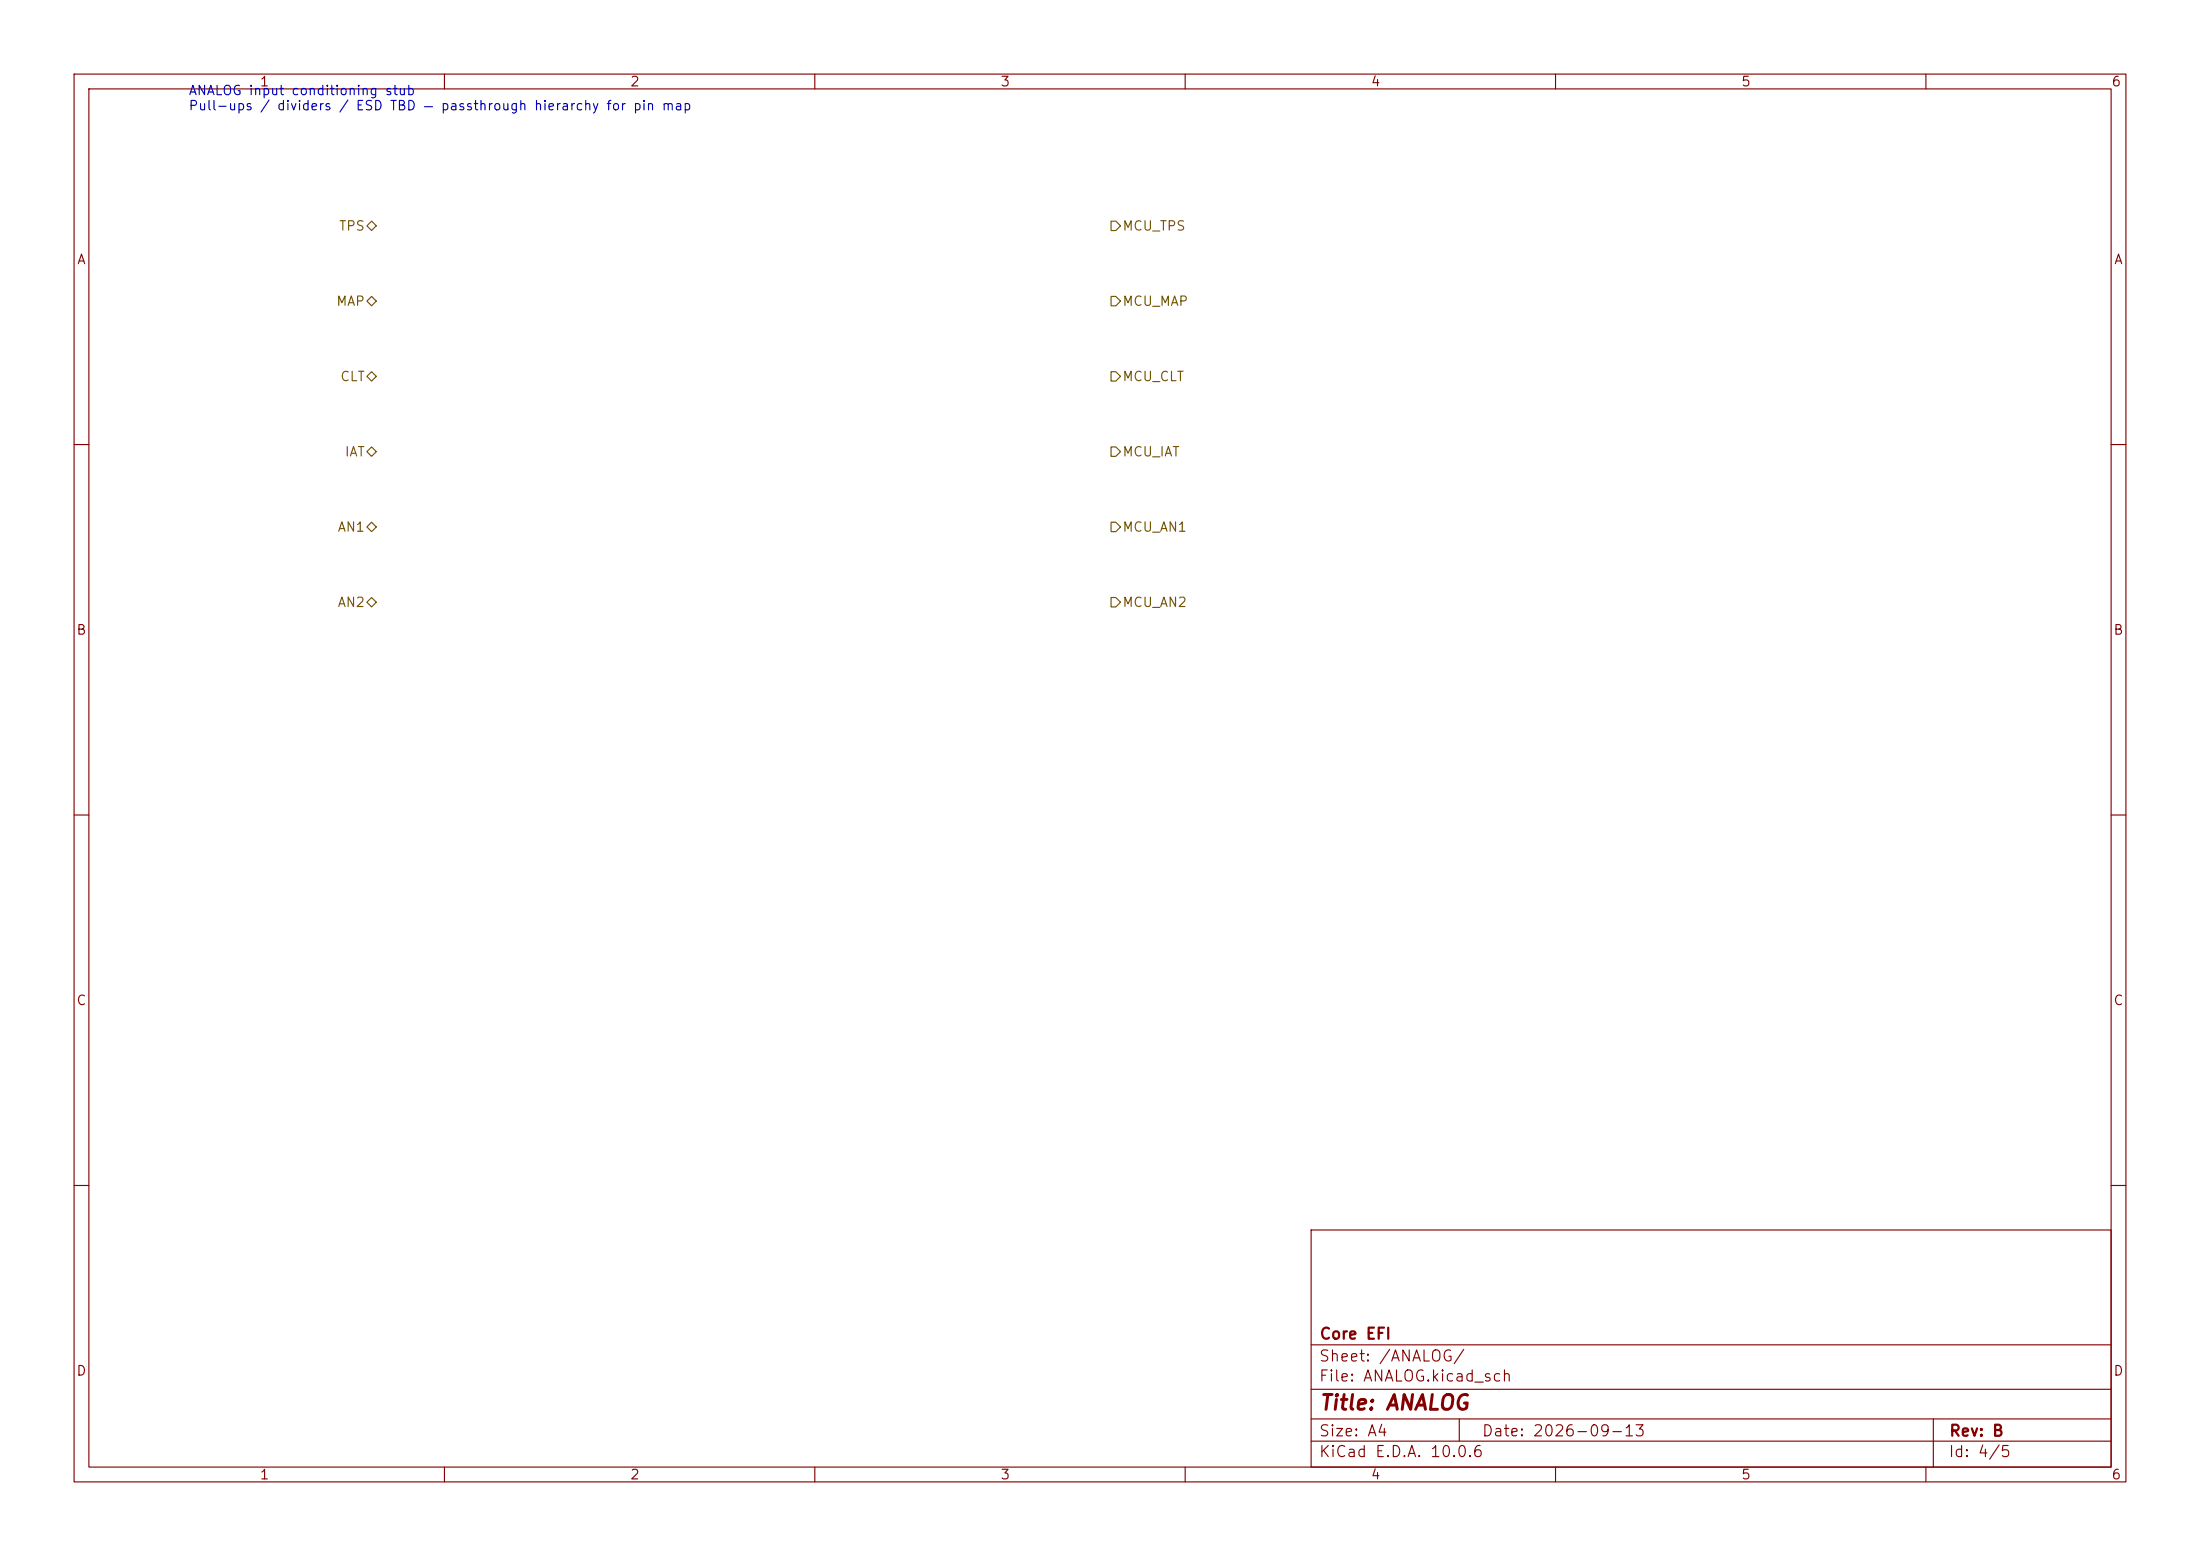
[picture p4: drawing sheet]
<svg xmlns="http://www.w3.org/2000/svg" width="297mm" height="210mm" viewBox="0 0 297 210" stroke-linecap="round" stroke-linejoin="round" font-family="sans-serif">
<g fill="none" stroke="#840000" stroke-width=".15">
<path d="M10 10h277v190h-277zM12 12h273v186h-273zM60 10v2M110 10v2M160 10v2M210 10v2M260 10v2M10 60h2M285 60h2M10 110h2M285 110h2M10 160h2"/>
<path d="M177 166h108v32h-108zM285 160h2M60 198v2M110 198v2M160 198v2M177 194.5h108M177 191.5h108M177 187.5h108M177 181.5h108M197 191.5v3M210 198v2M260 198v2"/>
<path d="M261 191.5v6.5"/>
</g>
<path d="M49.5 30.5l.7-.7 .6 .7-.6 .6zM150 29.8h.6l.7 .7-.7 .6h-.6zM49.5 40.6l.7-.6 .6 .6-.6 .7zM49.5 50.8l.7-.6 .6 .6-.6 .6zM150 40h.6l.7 .6-.7 .7h-.6zM150 50.2h.6l.7 .6-.7 .6h-.6zM49.5 61l.7-.7 .6 .7-.6 .6zM49.5 71.1l.7-.6 .6 .6-.6 .7zM150 60.3h.6l.7 .7-.7 .6h-.6zM150 70.5h.6l.7 .6-.7 .7h-.6zM49.5 81.3l.7-.7 .6 .7-.6 .6zM150 80.6h.6l.7 .7-.7 .6h-.6z" fill="none" stroke="#725600" stroke-width=".15"/>
<text font-size="2" fill="#840000" x="178" y="190.8">Title: ANALOG</text>
<g font-size="1.5" fill="#840000">
<text x="178" y="184.1">Sheet: /ANALOG/</text>
<text x="178" y="181.1">Core EFI</text>
<text x="178" y="186.8">File: ANALOG.kicad_sch</text>
<text x="178" y="197">KiCad E.D.A. 10.0.6</text>
<text x="178" y="194.2">Size: A4</text>
<text x="200" y="194.2">Date: 2026-09-13</text>
<text x="263" y="197">Id: 4/5</text>
<text x="263" y="194.2">Rev: B</text>
</g>
<g font-size="1.3" fill="#840000">
<text x="35" y="12">1</text>
<text x="85" y="12">2</text>
<text x="135" y="12">3</text>
<text x="185" y="12">4</text>
<text x="235" y="12">5</text>
<text x="285" y="12">6</text>
<text x="10.3" y="36">A</text>
<text x="285.3" y="36">A</text>
<text x="10.2" y="86">B</text>
<text x="285.2" y="86">B</text>
<text x="10.2" y="136">C</text>
<text x="285.2" y="136">C</text>
<text x="10.2" y="186">D</text>
<text x="285.2" y="186">D</text>
<text x="35" y="200">1</text>
<text x="85" y="200">2</text>
<text x="135" y="200">3</text>
<text x="185" y="200">4</text>
<text x="235" y="200">5</text>
<text x="285" y="200">6</text>
</g>
<g font-size="1.3" fill="#0000c2">
<text x="25.4" y="13.2">ANALOG input conditioning stub</text>
<text x="25.4" y="15.2">Pull-ups / dividers / ESD TBD — passthrough hierarchy for pin map</text>
</g>
<g font-size="1.3" fill="#725600">
<text x="45.7" y="31.4">TPS</text>
<text x="151.4" y="31.4">MCU_TPS</text>
<text x="45.3" y="41.6">MAP</text>
<text x="151.4" y="41.6">MCU_MAP</text>
<text x="45.8" y="51.8">CLT</text>
<text x="151.4" y="51.8">MCU_CLT</text>
<text x="46.5" y="61.9">IAT</text>
<text x="151.4" y="61.9">MCU_IAT</text>
<text x="45.5" y="72.1">AN1</text>
<text x="151.4" y="72.1">MCU_AN1</text>
<text x="45.5" y="82.2">AN2</text>
<text x="151.4" y="82.2">MCU_AN2</text>
</g>
</svg>
